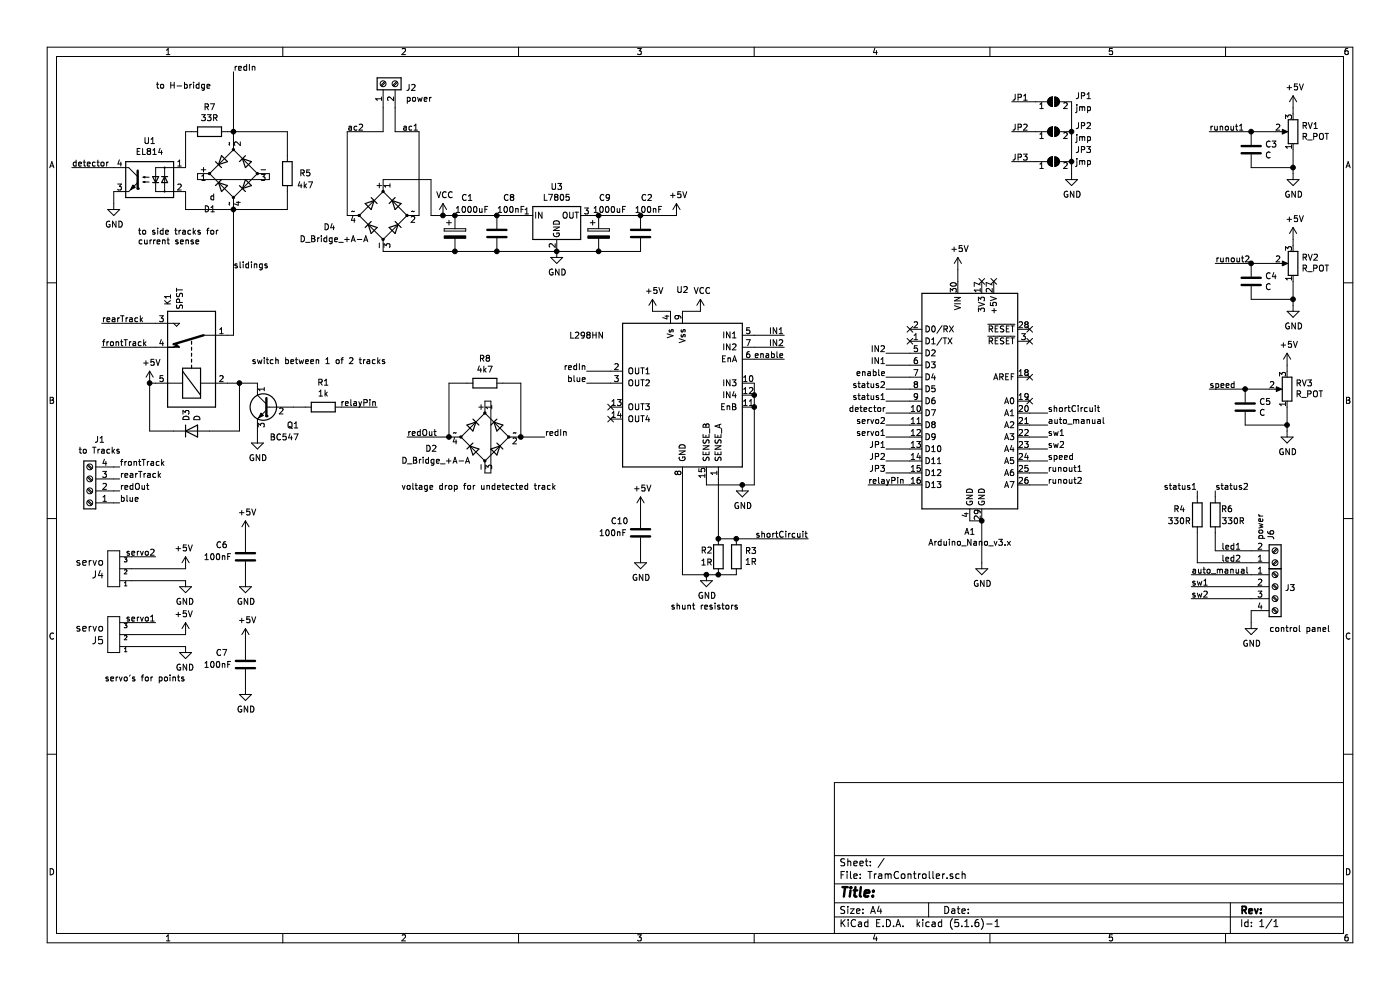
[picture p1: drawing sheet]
EESchema Schematic File Version 4
EELAYER 30 0
EELAYER END
$Descr A4 11693 8268
encoding utf-8
Sheet 1 1
Title ""
Date ""
Rev ""
Comp ""
Comment1 ""
Comment2 ""
Comment3 ""
Comment4 ""
$EndDescr
$Comp
L Device:D_Bridge_+A-A D4
U 1 1
P 3200 1800
F 0 "D4" V 3100 2300 50  0000 R CNN
F 1 "D_Bridge_+A-A" V 3000 2500 50  0000 R CNN
F 2 "Diode_THT:Diode_Bridge_Round_D9.0mm" H 3200 1800 50  0001 C CNN
F 3 "~" H 3200 1800 50  0001 C CNN
	1    3200 1800
	0    -1   -1   0   
$EndComp
$Comp
L Regulator_Linear:L7805 U3
U 1 1
P 4650 1800
F 0 "U3" H 4650 2042 50  0000 C CNN
F 1 "L7805" H 4650 1951 50  0000 C CNN
F 2 "Package_TO_SOT_THT:TO-220-3_Vertical" H 4675 1650 50  0001 L CIN
F 3 "http://www.st.com/content/ccc/resource/technical/document/datasheet/41/4f/b3/b0/12/d4/47/88/CD00000444.pdf/files/CD00000444.pdf/jcr:content/translations/en.CD00000444.pdf" H 4650 1750 50  0001 C CNN
	1    4650 1800
	1    0    0    -1  
$EndComp
$Comp
L Device:C C2
U 1 1
P 5350 1950
F 0 "C2" H 5350 2250 50  0000 L CNN
F 1 "100nF" H 5300 2150 50  0000 L CNN
F 2 "Capacitor_THT:C_Disc_D3.0mm_W1.6mm_P2.50mm" H 5388 1800 50  0001 C CNN
F 3 "~" H 5350 1950 50  0001 C CNN
	1    5350 1950
	1    0    0    -1  
$EndComp
$Comp
L Device:CP C1
U 1 1
P 3800 1950
F 0 "C1" H 3850 2250 50  0000 L CNN
F 1 "1000uF" H 3800 2150 50  0000 L CNN
F 2 "Capacitor_THT:CP_Radial_D8.0mm_P3.50mm" H 3838 1800 50  0001 C CNN
F 3 "~" H 3800 1950 50  0001 C CNN
	1    3800 1950
	1    0    0    -1  
$EndComp
$Comp
L Connector:Screw_Terminal_01x02 J2
U 1 1
P 3200 700
F 0 "J2" V 3164 512 50  0000 R CNN
F 1 "power" V 3073 512 50  0000 R CNN
F 2 "TerminalBlock:TerminalBlock_bornier-2_P5.08mm" H 3200 700 50  0001 C CNN
F 3 "~" H 3200 700 50  0001 C CNN
	1    3200 700 
	0    -1   -1   0   
$EndComp
Wire Wire Line
	4150 1800 4350 1800
Connection ~ 4150 1800
Wire Wire Line
	4950 1800 5000 1800
Connection ~ 4650 2100
Wire Wire Line
	4650 2100 4150 2100
Connection ~ 4150 2100
$Comp
L power:+5V #PWR0101
U 1 1
P 5650 1800
F 0 "#PWR0101" H 5650 1650 50  0001 C CNN
F 1 "+5V" H 5665 1973 50  0000 C CNN
F 2 "" H 5650 1800 50  0001 C CNN
F 3 "" H 5650 1800 50  0001 C CNN
	1    5650 1800
	1    0    0    -1  
$EndComp
$Comp
L power:GND #PWR0102
U 1 1
P 4650 2100
F 0 "#PWR0102" H 4650 1850 50  0001 C CNN
F 1 "GND" H 4655 1927 50  0000 C CNN
F 2 "" H 4650 2100 50  0001 C CNN
F 3 "" H 4650 2100 50  0001 C CNN
	1    4650 2100
	1    0    0    -1  
$EndComp
Wire Wire Line
	8100 4350 8200 4350
$Comp
L power:GND #PWR0105
U 1 1
P 8200 4700
F 0 "#PWR0105" H 8200 4450 50  0001 C CNN
F 1 "GND" H 8205 4527 50  0000 C CNN
F 2 "" H 8200 4700 50  0001 C CNN
F 3 "" H 8200 4700 50  0001 C CNN
	1    8200 4700
	1    0    0    -1  
$EndComp
Wire Wire Line
	8200 4350 8200 4700
$Comp
L Driver_Motor:L298HN U2
U 1 1
P 5700 3300
F 0 "U2" H 5700 4181 50  0000 C CNN
F 1 "L298HN" H 6500 3800 50  0000 C CNN
F 2 "Package_TO_SOT_THT:TO-220-15_P2.54x2.54mm_StaggerOdd_Lead4.58mm_Vertical" H 5750 2650 50  0001 L CNN
F 3 "http://www.st.com/st-web-ui/static/active/en/resource/technical/document/datasheet/CD00000240.pdf" H 5850 3550 50  0001 C CNN
	1    5700 3300
	-1   0    0    -1  
$EndComp
$Comp
L Relay:SANYOU_SRD_Form_C K1
U 1 1
P 1600 3000
F 0 "K1" H 2150 3200 50  0000 R CNN
F 1 "SPST" H 2200 3100 50  0000 R CNN
F 2 "Relay_THT:Relay_SPDT_SANYOU_SRD_Series_Form_C" H 2050 2950 50  0001 L CNN
F 3 "http://www.sanyourelay.ca/public/products/pdf/SRD.pdf" H 1600 3000 50  0001 C CNN
	1    1600 3000
	0    -1   -1   0   
$EndComp
$Comp
L Transistor_BJT:BC547 Q1
U 1 1
P 2250 3400
F 0 "Q1" H 2000 3250 50  0000 L CNN
F 1 "BC547" H 2000 3150 50  0000 L CNN
F 2 "Package_TO_SOT_THT:TO-92_Inline" H 2450 3325 50  0001 L CIN
F 3 "http://www.fairchildsemi.com/ds/BC/BC547.pdf" H 2250 3400 50  0001 L CNN
	1    2250 3400
	-1   0    0    -1  
$EndComp
$Comp
L Device:D D3
U 1 1
P 1600 3600
F 0 "D3" V 1554 3680 50  0000 L CNN
F 1 "D" V 1645 3680 50  0000 L CNN
F 2 "Diode_THT:D_A-405_P7.62mm_Horizontal" H 1600 3600 50  0001 C CNN
F 3 "~" H 1600 3600 50  0001 C CNN
	1    1600 3600
	1    0    0    -1  
$EndComp
$Comp
L Device:R R2
U 1 1
P 6000 4650
F 0 "R2" H 6150 4600 50  0000 R CNN
F 1 "1R" H 6150 4700 50  0000 R CNN
F 2 "Resistor_THT:R_Axial_DIN0204_L3.6mm_D1.6mm_P7.62mm_Horizontal" V 5930 4650 50  0001 C CNN
F 3 "~" H 6000 4650 50  0001 C CNN
	1    6000 4650
	-1   0    0    1   
$EndComp
$Comp
L Device:R R3
U 1 1
P 6150 4650
F 0 "R3" H 6080 4604 50  0000 R CNN
F 1 "1R" H 6080 4695 50  0000 R CNN
F 2 "Resistor_THT:R_Axial_DIN0204_L3.6mm_D1.6mm_P7.62mm_Horizontal" V 6080 4650 50  0001 C CNN
F 3 "~" H 6150 4650 50  0001 C CNN
	1    6150 4650
	-1   0    0    1   
$EndComp
Wire Wire Line
	5900 4800 5700 4800
Connection ~ 5900 4800
$Comp
L power:GND #PWR0106
U 1 1
P 5900 4800
F 0 "#PWR0106" H 5900 4550 50  0001 C CNN
F 1 "GND" H 5905 4627 50  0000 C CNN
F 2 "" H 5900 4800 50  0001 C CNN
F 3 "" H 5900 4800 50  0001 C CNN
	1    5900 4800
	1    0    0    -1  
$EndComp
$Comp
L power:+5V #PWR0107
U 1 1
P 8000 2250
F 0 "#PWR0107" H 8000 2100 50  0001 C CNN
F 1 "+5V" H 8015 2423 50  0000 C CNN
F 2 "" H 8000 2250 50  0001 C CNN
F 3 "" H 8000 2250 50  0001 C CNN
	1    8000 2250
	1    0    0    -1  
$EndComp
Wire Wire Line
	8000 2350 8000 2250
NoConn ~ 7600 2850
NoConn ~ 7600 2750
Text Label 8750 3850 0    50   ~ 0
speed
$Comp
L Connector:Screw_Terminal_01x04 J3
U 1 1
P 10650 4900
F 0 "J3" H 10730 4892 50  0000 L CNN
F 1 "control panel" H 10600 4550 50  0000 L CNN
F 2 "TerminalBlock:TerminalBlock_bornier-4_P5.08mm" H 10650 4900 50  0001 C CNN
F 3 "~" H 10650 4900 50  0001 C CNN
	1    10650 4900
	1    0    0    -1  
$EndComp
Wire Wire Line
	10450 5100 10450 5200
$Comp
L power:GND #PWR0108
U 1 1
P 10450 5200
F 0 "#PWR0108" H 10450 4950 50  0001 C CNN
F 1 "GND" H 10455 5027 50  0000 C CNN
F 2 "" H 10450 5200 50  0001 C CNN
F 3 "" H 10450 5200 50  0001 C CNN
	1    10450 5200
	1    0    0    -1  
$EndComp
$Comp
L power:GND #PWR0109
U 1 1
P 2150 3650
F 0 "#PWR0109" H 2150 3400 50  0001 C CNN
F 1 "GND" H 2155 3477 50  0000 C CNN
F 2 "" H 2150 3650 50  0001 C CNN
F 3 "" H 2150 3650 50  0001 C CNN
	1    2150 3650
	1    0    0    -1  
$EndComp
$Comp
L Connector:Screw_Terminal_01x04 J1
U 1 1
P 750 4100
F 0 "J1" H 668 3675 50  0000 C CNN
F 1 "to Tracks" H 668 3766 50  0000 C CNN
F 2 "TerminalBlock:TerminalBlock_bornier-4_P5.08mm" H 750 4100 50  0001 C CNN
F 3 "~" H 750 4100 50  0001 C CNN
	1    750  4100
	-1   0    0    1   
$EndComp
Text Label 1000 4200 0    50   ~ 0
blue
Text Label 1000 3900 0    50   ~ 0
frontTrack
Text Label 1000 4000 0    50   ~ 0
rearTrack
$Comp
L Device:R R1
U 1 1
P 2700 3400
F 0 "R1" V 2493 3400 50  0000 C CNN
F 1 "1k" V 2584 3400 50  0000 C CNN
F 2 "Resistor_THT:R_Axial_DIN0204_L3.6mm_D1.6mm_P7.62mm_Horizontal" V 2630 3400 50  0001 C CNN
F 3 "~" H 2700 3400 50  0001 C CNN
	1    2700 3400
	0    1    1    0   
$EndComp
Wire Wire Line
	7600 4050 7250 4050
Text Label 8750 3550 0    50   ~ 0
auto_manual
Text Label 9950 4900 0    50   ~ 0
sw1
Text Label 9950 5000 0    50   ~ 0
sw2
NoConn ~ 8600 2750
NoConn ~ 8600 2850
NoConn ~ 8600 3150
NoConn ~ 8200 2350
NoConn ~ 8300 2350
Text Label 10000 4100 2    50   ~ 0
status1
Text Label 7400 3350 2    50   ~ 0
status1
Wire Wire Line
	7600 3250 7400 3250
NoConn ~ 5100 3500
NoConn ~ 5100 3400
$Comp
L power:VCC #PWR0114
U 1 1
P 3700 1800
F 0 "#PWR0114" H 3700 1650 50  0001 C CNN
F 1 "VCC" H 3715 1973 50  0000 C CNN
F 2 "" H 3700 1800 50  0001 C CNN
F 3 "" H 3700 1800 50  0001 C CNN
	1    3700 1800
	1    0    0    -1  
$EndComp
$Comp
L Device:R R6
U 1 1
P 10150 4300
F 0 "R6" H 10300 4350 50  0000 R CNN
F 1 "330R" H 10400 4250 50  0000 R CNN
F 2 "Resistor_THT:R_Axial_DIN0204_L3.6mm_D1.6mm_P7.62mm_Horizontal" V 10080 4300 50  0001 C CNN
F 3 "~" H 10150 4300 50  0001 C CNN
	1    10150 4300
	1    0    0    -1  
$EndComp
Text Label 10150 4100 0    50   ~ 0
status2
Text Label 7400 3250 2    50   ~ 0
status2
Wire Wire Line
	7600 3350 7400 3350
Text Label 7400 3050 2    50   ~ 0
IN1
Text Label 7400 2950 2    50   ~ 0
IN2
Text Label 7400 3150 2    50   ~ 0
enable
$Comp
L Device:D_Bridge_+A-A D1
U 1 1
P 1950 1450
F 0 "D1" H 2200 1750 50  0000 R CNN
F 1 "d" H 2150 1650 50  0000 R CNN
F 2 "Diode_THT:Diode_Bridge_Round_D9.0mm" H 1950 1450 50  0001 C CNN
F 3 "~" H 1950 1450 50  0001 C CNN
	1    1950 1450
	-1   0    0    1   
$EndComp
$Comp
L Device:D_Bridge_+A-A D2
U 1 1
P 4050 3650
F 0 "D2" V 3950 4150 50  0000 R CNN
F 1 "D_Bridge_+A-A" V 3850 4350 50  0000 R CNN
F 2 "Diode_THT:Diode_Bridge_Round_D9.0mm" H 4050 3650 50  0001 C CNN
F 3 "~" H 4050 3650 50  0001 C CNN
	1    4050 3650
	0    -1   -1   0   
$EndComp
Wire Wire Line
	950  4100 1000 4100
Wire Wire Line
	2250 1450 2250 1500
Wire Wire Line
	2250 1500 1650 1500
Wire Wire Line
	1650 1500 1650 1450
$Comp
L Isolator:EL814 U1
U 1 1
P 1250 1500
F 0 "U1" H 1250 1825 50  0000 C CNN
F 1 "EL814" H 1250 1734 50  0000 C CNN
F 2 "Package_DIP:DIP-4_W7.62mm" H 1050 1300 50  0001 L CIN
F 3 "http://www.everlight.com/file/ProductFile/EL814.pdf" H 1275 1500 50  0001 L CNN
	1    1250 1500
	-1   0    0    -1  
$EndComp
Wire Wire Line
	1950 1750 1550 1750
Wire Wire Line
	1550 1750 1550 1600
Wire Wire Line
	1950 1100 1950 1150
$Comp
L power:GND #PWR0116
U 1 1
P 950 1700
F 0 "#PWR0116" H 950 1450 50  0001 C CNN
F 1 "GND" H 955 1527 50  0000 C CNN
F 2 "" H 950 1700 50  0001 C CNN
F 3 "" H 950 1700 50  0001 C CNN
	1    950  1700
	1    0    0    -1  
$EndComp
Wire Wire Line
	950  1700 950  1600
Wire Wire Line
	7600 3450 7400 3450
Text Label 7400 3450 2    50   ~ 0
detector
Text Label 600  1400 0    50   ~ 0
detector
Text Label 4900 3200 2    50   ~ 0
blue
Wire Wire Line
	4050 3350 4100 3350
Wire Wire Line
	4550 3650 4350 3650
Text Label 3500 1100 2    50   ~ 0
ac1
Text Label 2900 1100 0    50   ~ 0
ac2
$Comp
L Device:R R7
U 1 1
P 1750 1100
F 0 "R7" V 1543 1100 50  0000 C CNN
F 1 "33R" V 1634 1100 50  0000 C CNN
F 2 "Resistor_THT:R_Axial_DIN0204_L3.6mm_D1.6mm_P7.62mm_Horizontal" V 1680 1100 50  0001 C CNN
F 3 "~" H 1750 1100 50  0001 C CNN
	1    1750 1100
	0    1    1    0   
$EndComp
Wire Wire Line
	1550 1400 1550 1100
Wire Wire Line
	1550 1100 1600 1100
Wire Wire Line
	1900 1100 1950 1100
Connection ~ 1950 1100
$Comp
L w_connectors:HEADER_3 J4
U 1 1
P 1000 4750
F 0 "J4" H 1128 4803 60  0000 L CNN
F 1 "servo" H 1128 4697 60  0000 L CNN
F 2 "Connector_PinHeader_2.54mm:PinHeader_1x03_P2.54mm_Vertical" H 1000 4750 60  0001 C CNN
F 3 "" H 1000 4750 60  0000 C CNN
	1    1000 4750
	-1   0    0    1   
$EndComp
$Comp
L w_connectors:HEADER_3 J5
U 1 1
P 1000 5300
F 0 "J5" H 1128 5353 60  0000 L CNN
F 1 "servo" H 1128 5247 60  0000 L CNN
F 2 "Connector_PinHeader_2.54mm:PinHeader_1x03_P2.54mm_Vertical" H 1000 5300 60  0001 C CNN
F 3 "" H 1000 5300 60  0000 C CNN
	1    1000 5300
	-1   0    0    1   
$EndComp
Wire Wire Line
	1100 5200 1300 5200
Wire Wire Line
	1100 4650 1300 4650
$Comp
L power:+5V #PWR0103
U 1 1
P 1550 5300
F 0 "#PWR0103" H 1550 5150 50  0001 C CNN
F 1 "+5V" H 1565 5473 50  0000 C CNN
F 2 "" H 1550 5300 50  0001 C CNN
F 3 "" H 1550 5300 50  0001 C CNN
	1    1550 5300
	-1   0    0    -1  
$EndComp
$Comp
L power:GND #PWR0104
U 1 1
P 1550 5400
F 0 "#PWR0104" H 1550 5150 50  0001 C CNN
F 1 "GND" H 1555 5227 50  0000 C CNN
F 2 "" H 1550 5400 50  0001 C CNN
F 3 "" H 1550 5400 50  0001 C CNN
	1    1550 5400
	-1   0    0    -1  
$EndComp
$Comp
L power:GND #PWR0117
U 1 1
P 1550 4850
F 0 "#PWR0117" H 1550 4600 50  0001 C CNN
F 1 "GND" H 1555 4677 50  0000 C CNN
F 2 "" H 1550 4850 50  0001 C CNN
F 3 "" H 1550 4850 50  0001 C CNN
	1    1550 4850
	-1   0    0    -1  
$EndComp
$Comp
L power:+5V #PWR0118
U 1 1
P 1550 4750
F 0 "#PWR0118" H 1550 4600 50  0001 C CNN
F 1 "+5V" H 1565 4923 50  0000 C CNN
F 2 "" H 1550 4750 50  0001 C CNN
F 3 "" H 1550 4750 50  0001 C CNN
	1    1550 4750
	-1   0    0    -1  
$EndComp
Wire Wire Line
	1550 4850 1100 4850
Wire Wire Line
	1550 4750 1100 4750
Wire Wire Line
	1550 5300 1100 5300
Wire Wire Line
	1550 5400 1100 5400
Text Label 1300 5200 2    50   ~ 0
servo1
Text Label 1300 4650 2    50   ~ 0
servo2
Text Label 7400 3550 2    50   ~ 0
servo2
Text Label 7400 3650 2    50   ~ 0
servo1
Wire Wire Line
	7400 3550 7600 3550
Wire Wire Line
	7600 3650 7400 3650
$Comp
L Device:R R8
U 1 1
P 4050 3200
F 0 "R8" V 3843 3200 50  0000 C CNN
F 1 "4k7" V 3934 3200 50  0000 C CNN
F 2 "Resistor_THT:R_Axial_DIN0204_L3.6mm_D1.6mm_P7.62mm_Horizontal" V 3980 3200 50  0001 C CNN
F 3 "~" H 4050 3200 50  0001 C CNN
	1    4050 3200
	0    1    1    0   
$EndComp
Wire Wire Line
	3750 3650 3750 3200
Wire Wire Line
	3750 3200 3900 3200
Wire Wire Line
	4200 3200 4350 3200
Wire Wire Line
	4350 3200 4350 3650
Connection ~ 4350 3650
$Comp
L Device:R_POT RV2
U 1 1
P 10800 2200
F 0 "RV2" H 10730 2154 50  0000 R CNN
F 1 "R_POT" H 10730 2245 50  0000 R CNN
F 2 "Potentiometer_THT:Potentiometer_Runtron_RM-065_Vertical" H 10800 2200 50  0001 C CNN
F 3 "~" H 10800 2200 50  0001 C CNN
	1    10800 2200
	-1   0    0    1   
$EndComp
$Comp
L power:+5V #PWR0119
U 1 1
P 10800 2000
F 0 "#PWR0119" H 10800 1850 50  0001 C CNN
F 1 "+5V" H 10815 2173 50  0000 C CNN
F 2 "" H 10800 2000 50  0001 C CNN
F 3 "" H 10800 2000 50  0001 C CNN
	1    10800 2000
	1    0    0    -1  
$EndComp
$Comp
L power:GND #PWR0120
U 1 1
P 10800 2550
F 0 "#PWR0120" H 10800 2300 50  0001 C CNN
F 1 "GND" H 10805 2377 50  0000 C CNN
F 2 "" H 10800 2550 50  0001 C CNN
F 3 "" H 10800 2550 50  0001 C CNN
	1    10800 2550
	1    0    0    -1  
$EndComp
Wire Wire Line
	10800 2050 10800 2000
$Comp
L Device:C C4
U 1 1
P 10450 2350
F 0 "C4" H 10565 2396 50  0000 L CNN
F 1 "C" H 10565 2305 50  0000 L CNN
F 2 "Capacitor_THT:C_Disc_D3.0mm_W1.6mm_P2.50mm" H 10488 2200 50  0001 C CNN
F 3 "~" H 10450 2350 50  0001 C CNN
	1    10450 2350
	1    0    0    -1  
$EndComp
Wire Wire Line
	10450 2500 10800 2500
Wire Wire Line
	10800 2350 10800 2500
Wire Wire Line
	10800 2550 10800 2500
Connection ~ 10800 2500
Wire Wire Line
	10450 2200 10650 2200
$Comp
L Device:R_POT RV3
U 1 1
P 10750 3250
F 0 "RV3" H 10680 3204 50  0000 R CNN
F 1 "R_POT" H 10680 3295 50  0000 R CNN
F 2 "Potentiometer_THT:Potentiometer_Runtron_RM-065_Vertical" H 10750 3250 50  0001 C CNN
F 3 "~" H 10750 3250 50  0001 C CNN
	1    10750 3250
	-1   0    0    1   
$EndComp
$Comp
L power:+5V #PWR0121
U 1 1
P 10750 3050
F 0 "#PWR0121" H 10750 2900 50  0001 C CNN
F 1 "+5V" H 10765 3223 50  0000 C CNN
F 2 "" H 10750 3050 50  0001 C CNN
F 3 "" H 10750 3050 50  0001 C CNN
	1    10750 3050
	1    0    0    -1  
$EndComp
$Comp
L power:GND #PWR0122
U 1 1
P 10750 3600
F 0 "#PWR0122" H 10750 3350 50  0001 C CNN
F 1 "GND" H 10755 3427 50  0000 C CNN
F 2 "" H 10750 3600 50  0001 C CNN
F 3 "" H 10750 3600 50  0001 C CNN
	1    10750 3600
	1    0    0    -1  
$EndComp
Wire Wire Line
	10750 3100 10750 3050
$Comp
L Device:C C5
U 1 1
P 10400 3400
F 0 "C5" H 10515 3446 50  0000 L CNN
F 1 "C" H 10515 3355 50  0000 L CNN
F 2 "Capacitor_THT:C_Disc_D3.0mm_W1.6mm_P2.50mm" H 10438 3250 50  0001 C CNN
F 3 "~" H 10400 3400 50  0001 C CNN
	1    10400 3400
	1    0    0    -1  
$EndComp
Wire Wire Line
	10400 3550 10750 3550
Wire Wire Line
	10750 3400 10750 3550
Wire Wire Line
	10750 3600 10750 3550
Connection ~ 10750 3550
$Comp
L Device:R_POT RV1
U 1 1
P 10800 1100
F 0 "RV1" H 10730 1054 50  0000 R CNN
F 1 "R_POT" H 10730 1145 50  0000 R CNN
F 2 "Potentiometer_THT:Potentiometer_Runtron_RM-065_Vertical" H 10800 1100 50  0001 C CNN
F 3 "~" H 10800 1100 50  0001 C CNN
	1    10800 1100
	-1   0    0    1   
$EndComp
$Comp
L power:+5V #PWR0123
U 1 1
P 10800 900
F 0 "#PWR0123" H 10800 750 50  0001 C CNN
F 1 "+5V" H 10815 1073 50  0000 C CNN
F 2 "" H 10800 900 50  0001 C CNN
F 3 "" H 10800 900 50  0001 C CNN
	1    10800 900 
	1    0    0    -1  
$EndComp
$Comp
L power:GND #PWR0124
U 1 1
P 10800 1450
F 0 "#PWR0124" H 10800 1200 50  0001 C CNN
F 1 "GND" H 10805 1277 50  0000 C CNN
F 2 "" H 10800 1450 50  0001 C CNN
F 3 "" H 10800 1450 50  0001 C CNN
	1    10800 1450
	1    0    0    -1  
$EndComp
Wire Wire Line
	10800 950  10800 900 
$Comp
L Device:C C3
U 1 1
P 10450 1250
F 0 "C3" H 10565 1296 50  0000 L CNN
F 1 "C" H 10565 1205 50  0000 L CNN
F 2 "Capacitor_THT:C_Disc_D3.0mm_W1.6mm_P2.50mm" H 10488 1100 50  0001 C CNN
F 3 "~" H 10450 1250 50  0001 C CNN
	1    10450 1250
	1    0    0    -1  
$EndComp
Wire Wire Line
	10450 1400 10800 1400
Wire Wire Line
	10800 1250 10800 1400
Wire Wire Line
	10800 1450 10800 1400
Connection ~ 10800 1400
Wire Wire Line
	10450 1100 10650 1100
Text Label 10150 2200 0    50   ~ 0
runout2
Text Label 10100 1100 0    50   ~ 0
runout1
Text Label 10100 3250 0    50   ~ 0
speed
Text Label 8750 3950 0    50   ~ 0
runout1
Text Label 8750 4050 0    50   ~ 0
runout2
Text Label 6750 4500 2    50   ~ 0
shortCircuit
Text Label 4550 3650 0    50   ~ 0
redIn
Text Label 4900 3100 2    50   ~ 0
redIn
NoConn ~ 8600 3350
$Comp
L Connector:Screw_Terminal_01x02 J6
U 1 1
P 10650 4700
F 0 "J6" V 10614 4512 50  0000 R CNN
F 1 "power" V 10523 4512 50  0000 R CNN
F 2 "TerminalBlock:TerminalBlock_bornier-2_P5.08mm" H 10650 4700 50  0001 C CNN
F 3 "~" H 10650 4700 50  0001 C CNN
	1    10650 4700
	1    0    0    1   
$EndComp
$Comp
L Device:R R4
U 1 1
P 10000 4300
F 0 "R4" H 9850 4350 50  0000 C CNN
F 1 "330R" H 9850 4250 50  0000 C CNN
F 2 "Resistor_THT:R_Axial_DIN0204_L3.6mm_D1.6mm_P7.62mm_Horizontal" V 9930 4300 50  0001 C CNN
F 3 "~" H 10000 4300 50  0001 C CNN
	1    10000 4300
	1    0    0    -1  
$EndComp
Text Label 10200 4600 0    50   ~ 0
led1
Text Label 10200 4700 0    50   ~ 0
led2
$Comp
L power:VCC #PWR0110
U 1 1
P 5850 2600
F 0 "#PWR0110" H 5850 2450 50  0001 C CNN
F 1 "VCC" H 5865 2773 50  0000 C CNN
F 2 "" H 5850 2600 50  0001 C CNN
F 3 "" H 5850 2600 50  0001 C CNN
	1    5850 2600
	1    0    0    -1  
$EndComp
$Comp
L power:+5V #PWR0111
U 1 1
P 5450 2600
F 0 "#PWR0111" H 5450 2450 50  0001 C CNN
F 1 "+5V" H 5465 2773 50  0000 C CNN
F 2 "" H 5450 2600 50  0001 C CNN
F 3 "" H 5450 2600 50  0001 C CNN
	1    5450 2600
	1    0    0    -1  
$EndComp
Wire Wire Line
	5450 2600 5600 2600
Wire Wire Line
	5700 2600 5850 2600
$Comp
L Device:C C8
U 1 1
P 4150 1950
F 0 "C8" H 4200 2250 50  0000 L CNN
F 1 "100nF" H 4150 2150 50  0000 L CNN
F 2 "Capacitor_THT:C_Disc_D3.0mm_W1.6mm_P2.50mm" H 4188 1800 50  0001 C CNN
F 3 "~" H 4150 1950 50  0001 C CNN
	1    4150 1950
	1    0    0    -1  
$EndComp
$Comp
L Device:CP C9
U 1 1
P 5000 1950
F 0 "C9" H 5000 2250 50  0000 L CNN
F 1 "1000uF" H 4950 2150 50  0000 L CNN
F 2 "Capacitor_THT:CP_Radial_D8.0mm_P3.50mm" H 5038 1800 50  0001 C CNN
F 3 "~" H 5000 1950 50  0001 C CNN
	1    5000 1950
	1    0    0    -1  
$EndComp
Connection ~ 5000 1800
Connection ~ 5000 2100
Wire Wire Line
	5000 2100 4650 2100
Wire Wire Line
	5000 2100 5350 2100
Wire Wire Line
	3800 2100 4150 2100
Connection ~ 3800 2100
Wire Wire Line
	3800 1800 4150 1800
Wire Wire Line
	1950 1100 1950 600 
Text Label 1950 600  0    50   ~ 0
redIn
Wire Wire Line
	4900 3100 5100 3100
Text Label 1000 4100 0    50   ~ 0
redOut
Text Label 3400 3650 0    50   ~ 0
redOut
Wire Wire Line
	3400 3650 3750 3650
Connection ~ 3750 3650
Wire Wire Line
	4100 3950 4050 3950
Text Notes 3350 4100 0    50   ~ 0
voltage drop for undetected track
Wire Wire Line
	2450 3400 2550 3400
Wire Wire Line
	2850 3400 3150 3400
Text Label 3150 3400 2    50   ~ 0
relayPin
Text Label 7250 4050 0    50   ~ 0
relayPin
Text Label 850  2900 0    50   ~ 0
frontTrack
Text Label 850  2700 0    50   ~ 0
rearTrack
Wire Wire Line
	950  4000 1000 4000
Wire Wire Line
	950  3900 1000 3900
Connection ~ 1950 1750
Text Label 1950 2250 0    50   ~ 0
slidings
$Comp
L power:+5V #PWR0112
U 1 1
P 1250 3200
F 0 "#PWR0112" H 1250 3050 50  0001 C CNN
F 1 "+5V" H 1265 3373 50  0000 C CNN
F 2 "" H 1250 3200 50  0001 C CNN
F 3 "" H 1250 3200 50  0001 C CNN
	1    1250 3200
	1    0    0    -1  
$EndComp
Wire Wire Line
	1300 3200 1250 3200
Wire Wire Line
	1250 3600 1450 3600
Connection ~ 1250 3200
Wire Wire Line
	2000 3600 1750 3600
Wire Wire Line
	950  4200 1000 4200
Text Notes 2100 3050 0    50   ~ 0
switch between 1 of 2 tracks\n
Text Notes 1550 5700 2    50   ~ 0
servo's for points\n
Wire Wire Line
	4900 3200 5100 3200
Text Label 6550 3000 2    50   ~ 0
enable
Text Label 6550 2900 2    50   ~ 0
IN2
Text Label 6550 2800 2    50   ~ 0
IN1
Wire Wire Line
	6300 2800 6550 2800
Wire Wire Line
	6300 2900 6550 2900
Wire Wire Line
	6300 3000 6550 3000
Wire Wire Line
	7400 3050 7600 3050
Wire Wire Line
	7400 2950 7600 2950
Wire Wire Line
	7400 3150 7600 3150
Connection ~ 5350 1800
Wire Wire Line
	5000 1800 5350 1800
Text Notes 1300 750  0    50   ~ 0
to H-bridge
Text Notes 1150 2050 0    50   ~ 0
to side tracks for\ncurrent sense
Wire Wire Line
	8750 3550 8600 3550
Wire Wire Line
	8600 3450 8750 3450
Text Label 8750 3650 0    50   ~ 0
sw1
Text Label 8750 3750 0    50   ~ 0
sw2
Wire Wire Line
	8600 3850 8750 3850
Wire Wire Line
	8600 3950 8750 3950
Wire Wire Line
	8600 4050 8750 4050
Wire Wire Line
	8750 3650 8600 3650
Wire Wire Line
	8600 3750 8750 3750
Text Label 9950 4800 0    50   ~ 0
auto_manual
Wire Wire Line
	9950 5000 10450 5000
Wire Wire Line
	9950 4900 10450 4900
Wire Wire Line
	9950 4800 10450 4800
Wire Wire Line
	10150 4600 10150 4450
Wire Wire Line
	10150 4600 10450 4600
Wire Wire Line
	10000 4700 10000 4450
$Comp
L Device:R R5
U 1 1
P 2400 1450
F 0 "R5" H 2250 1450 50  0000 C CNN
F 1 "4k7" H 2250 1550 50  0000 C CNN
F 2 "Resistor_THT:R_Axial_DIN0204_L3.6mm_D1.6mm_P7.62mm_Horizontal" V 2330 1450 50  0001 C CNN
F 3 "~" H 2400 1450 50  0001 C CNN
	1    2400 1450
	-1   0    0    1   
$EndComp
Wire Wire Line
	2400 1600 2400 1750
Wire Wire Line
	2400 1750 1950 1750
Wire Wire Line
	1950 1100 2400 1100
Wire Wire Line
	2400 1100 2400 1300
Wire Wire Line
	4100 3350 4100 3950
Wire Wire Line
	5900 4000 5900 4050
Wire Wire Line
	5900 4050 6200 4050
Wire Wire Line
	6300 4050 6300 3400
Connection ~ 6300 3300
Wire Wire Line
	6300 3300 6300 3200
Connection ~ 6300 3400
Wire Wire Line
	6300 3400 6300 3300
$Comp
L power:GND #PWR0113
U 1 1
P 6200 4050
F 0 "#PWR0113" H 6200 3800 50  0001 C CNN
F 1 "GND" H 6205 3877 50  0000 C CNN
F 2 "" H 6200 4050 50  0001 C CNN
F 3 "" H 6200 4050 50  0001 C CNN
	1    6200 4050
	1    0    0    -1  
$EndComp
Wire Wire Line
	5700 4000 5700 4800
Connection ~ 6200 4050
Wire Wire Line
	6200 4050 6300 4050
Text Label 8750 3450 0    50   ~ 0
shortCircuit
Text Notes 5600 5100 0    50   ~ 0
shunt resistors\n
Wire Wire Line
	5350 1800 5650 1800
Wire Wire Line
	1950 2800 1900 2800
Wire Wire Line
	1900 3200 2000 3200
Wire Wire Line
	2150 3650 2150 3600
Wire Wire Line
	1250 3600 1250 3200
Wire Wire Line
	2000 3600 2000 3200
Wire Wire Line
	10150 4150 10150 4100
Wire Wire Line
	10000 4150 10000 4100
Wire Wire Line
	10000 4700 10450 4700
$Comp
L Device:C C10
U 1 1
P 5350 4450
F 0 "C10" H 5100 4550 50  0000 L CNN
F 1 "100nF" H 5000 4450 50  0000 L CNN
F 2 "Capacitor_THT:C_Disc_D3.0mm_W1.6mm_P2.50mm" H 5388 4300 50  0001 C CNN
F 3 "~" H 5350 4450 50  0001 C CNN
	1    5350 4450
	1    0    0    -1  
$EndComp
$Comp
L power:+5V #PWR0115
U 1 1
P 5350 4250
F 0 "#PWR0115" H 5350 4100 50  0001 C CNN
F 1 "+5V" H 5365 4423 50  0000 C CNN
F 2 "" H 5350 4250 50  0001 C CNN
F 3 "" H 5350 4250 50  0001 C CNN
	1    5350 4250
	1    0    0    -1  
$EndComp
$Comp
L power:GND #PWR0125
U 1 1
P 5350 4650
F 0 "#PWR0125" H 5350 4400 50  0001 C CNN
F 1 "GND" H 5355 4477 50  0000 C CNN
F 2 "" H 5350 4650 50  0001 C CNN
F 3 "" H 5350 4650 50  0001 C CNN
	1    5350 4650
	1    0    0    -1  
$EndComp
Wire Wire Line
	5350 4650 5350 4600
Wire Wire Line
	5350 4300 5350 4250
$Comp
L power:GND #PWR0126
U 1 1
P 8950 1450
F 0 "#PWR0126" H 8950 1200 50  0001 C CNN
F 1 "GND" H 8955 1277 50  0000 C CNN
F 2 "" H 8950 1450 50  0001 C CNN
F 3 "" H 8950 1450 50  0001 C CNN
	1    8950 1450
	1    0    0    -1  
$EndComp
$Comp
L Jumper:SolderJumper_2_Open JP3
U 1 1
P 8800 1350
F 0 "JP3" H 9050 1450 50  0000 C CNN
F 1 "jmp" H 9050 1350 50  0000 C CNN
F 2 "" H 8800 1350 50  0001 C CNN
F 3 "~" H 8800 1350 50  0001 C CNN
	1    8800 1350
	1    0    0    -1  
$EndComp
Connection ~ 8950 1350
Wire Wire Line
	8950 1350 8950 1450
$Comp
L Jumper:SolderJumper_2_Open JP2
U 1 1
P 8800 1100
F 0 "JP2" H 9050 1150 50  0000 C CNN
F 1 "jmp" H 9050 1050 50  0000 C CNN
F 2 "" H 8800 1100 50  0001 C CNN
F 3 "~" H 8800 1100 50  0001 C CNN
	1    8800 1100
	1    0    0    -1  
$EndComp
$Comp
L Jumper:SolderJumper_2_Open JP1
U 1 1
P 8800 850
F 0 "JP1" H 9050 900 50  0000 C CNN
F 1 "jmp" H 9050 800 50  0000 C CNN
F 2 "" H 8800 850 50  0001 C CNN
F 3 "~" H 8800 850 50  0001 C CNN
	1    8800 850 
	1    0    0    -1  
$EndComp
Wire Wire Line
	8650 850  8450 850 
Wire Wire Line
	8650 1100 8450 1100
Wire Wire Line
	8650 1350 8450 1350
Text Label 8450 850  0    50   ~ 0
JP1
Text Label 8450 1100 0    50   ~ 0
JP2
Text Label 8450 1350 0    50   ~ 0
JP3
Connection ~ 8950 1100
Wire Wire Line
	8950 1100 8950 1350
Wire Wire Line
	8950 850  8950 1100
Wire Wire Line
	7600 3750 7400 3750
Wire Wire Line
	7600 3850 7400 3850
Wire Wire Line
	7600 3950 7400 3950
Text Label 7400 3750 2    50   ~ 0
JP1
Text Label 7400 3850 2    50   ~ 0
JP2
Text Label 7400 3950 2    50   ~ 0
JP3
Connection ~ 8200 4350
$Comp
L MCU_Module:Arduino_Nano_v3.x A1
U 1 1
P 8100 3350
F 0 "A1" H 8100 2261 50  0000 C CNN
F 1 "Arduino_Nano_v3.x" H 8100 2170 50  0000 C CNN
F 2 "Module:Arduino_Nano" H 8100 3350 50  0001 C CIN
F 3 "http://www.mouser.com/pdfdocs/Gravitech_Arduino_Nano3_0.pdf" H 8100 3350 50  0001 C CNN
	1    8100 3350
	1    0    0    -1  
$EndComp
Connection ~ 6000 4800
Wire Wire Line
	6000 4800 5900 4800
Wire Wire Line
	6150 4500 6750 4500
Wire Wire Line
	6000 4800 6150 4800
Wire Wire Line
	6150 4500 6000 4500
Connection ~ 6000 4500
Connection ~ 6150 4500
Wire Wire Line
	6000 4000 6000 4500
Wire Wire Line
	2150 3200 2000 3200
Connection ~ 2000 3200
Wire Wire Line
	3200 2100 3800 2100
Connection ~ 3800 1800
Wire Wire Line
	3300 900  3300 1100
Wire Wire Line
	3500 1100 3300 1100
Wire Wire Line
	3200 1100 3200 900 
Wire Wire Line
	2900 1100 3200 1100
Wire Wire Line
	2900 1100 2900 1800
Wire Wire Line
	3500 1100 3500 1800
Wire Wire Line
	850  2700 1300 2700
Wire Wire Line
	850  2900 1300 2900
Wire Wire Line
	1950 1750 1950 2800
Wire Wire Line
	600  1400 950  1400
Wire Wire Line
	3800 1800 3700 1800
Wire Wire Line
	3600 1800 3600 1500
Wire Wire Line
	3600 1500 3200 1500
Connection ~ 3700 1800
Wire Wire Line
	3700 1800 3600 1800
$Comp
L Device:C C6
U 1 1
P 2050 4650
F 0 "C6" H 1800 4750 50  0000 L CNN
F 1 "100nF" H 1700 4650 50  0000 L CNN
F 2 "Capacitor_THT:C_Disc_D3.0mm_W1.6mm_P2.50mm" H 2088 4500 50  0001 C CNN
F 3 "~" H 2050 4650 50  0001 C CNN
	1    2050 4650
	1    0    0    -1  
$EndComp
$Comp
L power:+5V #PWR0127
U 1 1
P 2050 4450
F 0 "#PWR0127" H 2050 4300 50  0001 C CNN
F 1 "+5V" H 2065 4623 50  0000 C CNN
F 2 "" H 2050 4450 50  0001 C CNN
F 3 "" H 2050 4450 50  0001 C CNN
	1    2050 4450
	1    0    0    -1  
$EndComp
$Comp
L power:GND #PWR0128
U 1 1
P 2050 4850
F 0 "#PWR0128" H 2050 4600 50  0001 C CNN
F 1 "GND" H 2055 4677 50  0000 C CNN
F 2 "" H 2050 4850 50  0001 C CNN
F 3 "" H 2050 4850 50  0001 C CNN
	1    2050 4850
	1    0    0    -1  
$EndComp
Wire Wire Line
	2050 4850 2050 4800
Wire Wire Line
	2050 4500 2050 4450
$Comp
L Device:C C7
U 1 1
P 2050 5550
F 0 "C7" H 1800 5650 50  0000 L CNN
F 1 "100nF" H 1700 5550 50  0000 L CNN
F 2 "Capacitor_THT:C_Disc_D3.0mm_W1.6mm_P2.50mm" H 2088 5400 50  0001 C CNN
F 3 "~" H 2050 5550 50  0001 C CNN
	1    2050 5550
	1    0    0    -1  
$EndComp
$Comp
L power:+5V #PWR0129
U 1 1
P 2050 5350
F 0 "#PWR0129" H 2050 5200 50  0001 C CNN
F 1 "+5V" H 2065 5523 50  0000 C CNN
F 2 "" H 2050 5350 50  0001 C CNN
F 3 "" H 2050 5350 50  0001 C CNN
	1    2050 5350
	1    0    0    -1  
$EndComp
$Comp
L power:GND #PWR0130
U 1 1
P 2050 5750
F 0 "#PWR0130" H 2050 5500 50  0001 C CNN
F 1 "GND" H 2055 5577 50  0000 C CNN
F 2 "" H 2050 5750 50  0001 C CNN
F 3 "" H 2050 5750 50  0001 C CNN
	1    2050 5750
	1    0    0    -1  
$EndComp
Wire Wire Line
	2050 5750 2050 5700
Wire Wire Line
	2050 5400 2050 5350
Wire Wire Line
	10100 3250 10400 3250
Connection ~ 10400 3250
Wire Wire Line
	10400 3250 10600 3250
Wire Wire Line
	10150 2200 10450 2200
Connection ~ 10450 2200
Wire Wire Line
	10450 1100 10100 1100
Connection ~ 10450 1100
$EndSCHEMATC
